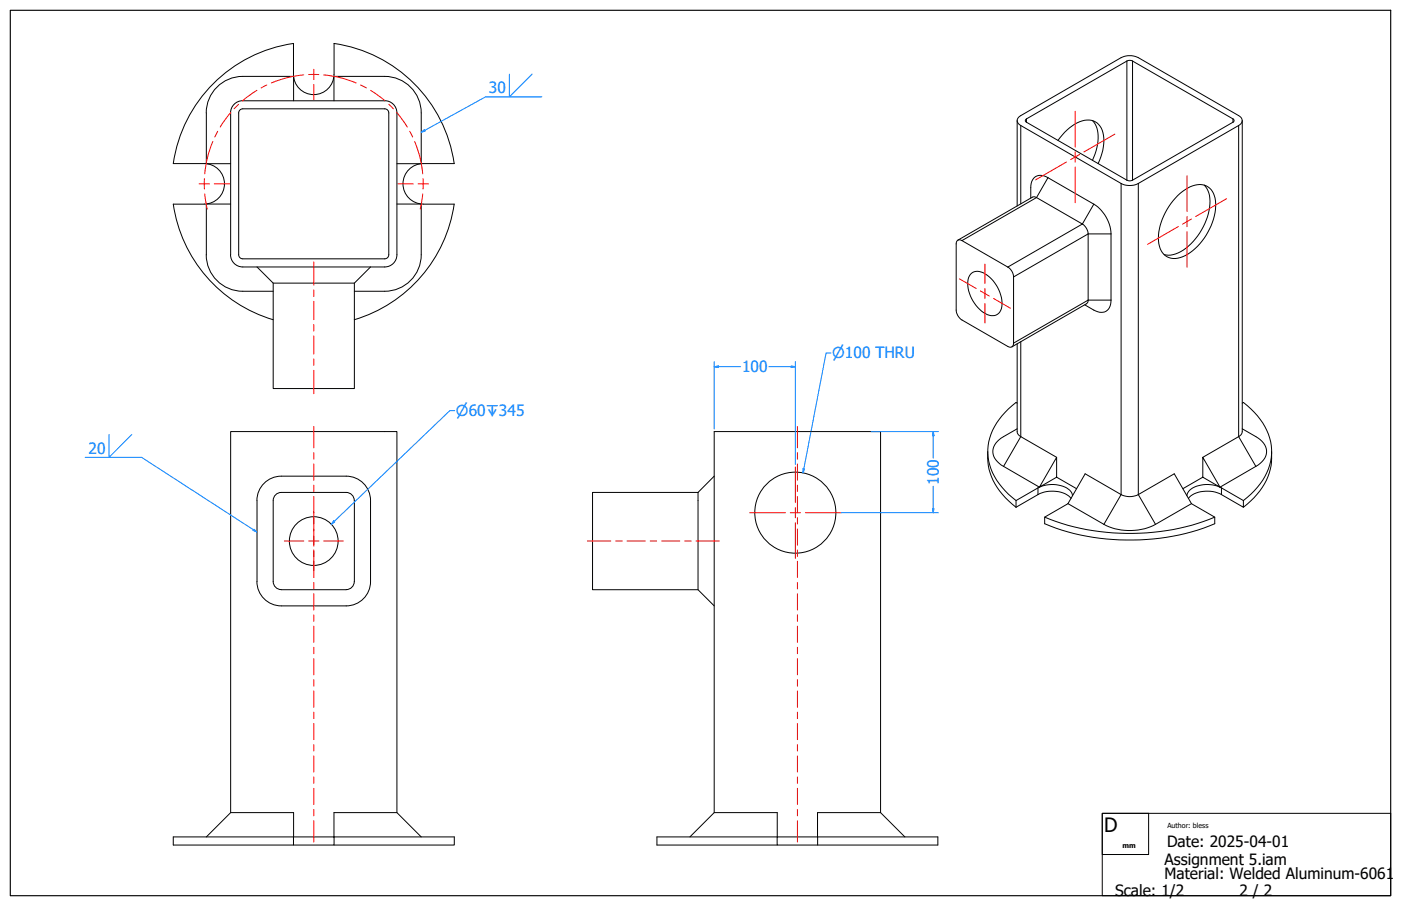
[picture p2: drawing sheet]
<svg xmlns="http://www.w3.org/2000/svg" width="864mm" height="559mm" viewBox="0 0 864 559" stroke-linecap="round" stroke-linejoin="round" font-family="sans-serif">
<!-- layer: Visible (ANSI) -->
<g fill="none" stroke="#000" stroke-width=".62">
<path d="M181 27a87 87 0 0 0-74 74M181 27v19M206 27a87 87 0 0 1 74 74M206 27v19M181 46a12 12 0 0 0 12 12 12 12 0 0 0 13-12M145 64l4-2h88a8 8 0 0 1 8 8v87a8 8 0 0 1-8 8h-87a8 8 0 0 1-8-8v-87l1-4zM148 68l2-1h87l2 1 1 2v87l-1 2-2 1h-87l-2-1-1-2v-87zM181 62v-15h-31a23 23 0 0 0-23 23v31h15M206 62v-15h31a23 23 0 0 1 23 23v31h-15M627 74v53M628 72l63-36a12 12 0 0 1 11 0l62 35a3 3 0 0 1 2 3 3 3 0 0 1-2 3l-62 36a12 12 0 0 1-11 0l-62-36a3 3 0 0 1-1-5zM632 74l63-36 1-1 2 1 62 35 1 1-1 1-62 36-2 1-1-1-62-36h-1z"/>
<path d="M673 74a21 21 0 0 1 1 23l-1 2M766 74v192l-1 2-1 1-23 13M652 87a26 26 0 0 1 20-13 11 11 0 0 1 8 13v6l-3 8M107 101h19M126 101a12 12 0 0 1 12 12 12 12 0 0 1-12 13M261 101a12 12 0 0 0-13 12 12 12 0 0 0 13 13M261 101h19M742 114a20 20 0 0 1 2 20 35 35 0 0 1-21 23h-5M107 126h19M107 126a87 87 0 0 0 61 71M142 126h-15v31a23 23 0 0 0 23 23h18M245 126h15v31a23 23 0 0 1-23 23h-19"/>
<path d="M261 126h19M280 126a87 87 0 0 1-62 71M635 122v-6a6 6 0 0 1 3-7 6 6 0 0 1 8 1l28 16a23 23 0 0 1 11 18v41a6 6 0 0 1-3 7 6 6 0 0 1-8-1l-5-3M726 121a17 17 0 0 1 18-6 14 14 0 0 1 5 16 37 37 0 0 1-22 28 10 10 0 0 1-13-10 38 38 0 0 1 12-28zM590 148h2h1l28 17a7 7 0 0 1 4 6v41a2.2 2.2 0 0 1-1 2 2.2 2.2 0 0 1-3 0l-28-17a8 8 0 0 1-4-6v-41zM590 148l47-27 2 1 28 16a8 8 0 0 1 4 6l-1 42-46 28M158 165l10 10h50l10-10M168 175v65h50v-65M598 169a7 7 0 0 1 11 1 21 21 0 0 1 8 21 7 7 0 0 1-11 2 22 22 0 0 1-9-22zM627 212v55l2 2 22 13M627 249l-1-1a38 38 0 0 0-17 34 41 41 0 0 0 17 27M766 249v-1a38 38 0 0 1 18 34 41 41 0 0 1-18 27"/>
<path d="M609 279a39 39 0 0 0 17 34M627 264l-8 5a9 9 0 0 0-5 15l3 3 24 13M766 264l8 5a9 9 0 0 1 5 15l-3 3-24 13M784 279a38 38 0 0 1-18 34M440 294l-10 10M651 282v12l-10 6zM651 294l13 7M741 282l11 18-11-6zM741 294l-12 7M430 304h-65v60h65M430 304v60l10 10M644 319a142 142 0 0 0 105 0"/>
<path d="M658 311l-14 8v4a142 142 0 0 0 105 0v-4l-15-8M658 311l11-19 22 13a12 12 0 0 0 11 0l22-13 10 19M658 311l22 12a35 35 0 0 0 32 0l22-12M660 307a18 18 0 0 0-20-2l-14 8M661 306a10 10 0 0 0-10-7 19 19 0 0 0-11 2l-14 8v4M732 306a11 11 0 0 1 11-7h5l4 1 14 9M733 307a18 18 0 0 1 20-2l13 8v-4M158 359a15 15 0 0 0 15 15h40a15 15 0 0 0 15-15M158 359v-50a15 15 0 0 1 15-15h40a15 15 0 0 1 15 15v50M168 359v-50a5 5 0 0 1 5-5h40a5 5 0 0 1 5 5v50M168 359a5 5 0 0 0 5 5M218 359a5 5 0 0 1-5 5"/>
<path d="M173 364h40M127 516l15-15h39v15h-74v5h74M142 501v-235h103v235M181 516h25v5h-25zM206 516v-15h39l15 15M206 516h74v5h-74M425 516l15-15h39v15M440 501v-235h103v235M479 516h99v5h-99zM479 516h-74v5h74M558 516l-15-15h-39v20"/>
<circle cx="490" cy="316" r="25"/>
<circle cx="193" cy="334" r="15"/>
</g>
<!-- layer: Visible Narrow (ANSI) -->
<g fill="none" stroke="#000" stroke-width=".62">
<path d="M695 38v73M698 38v73M629 77v49M633 73v2M760 73v2M764 77v192l10 19M646 110l-7 12-46 26M691 113v192l-11 18M702 113v192l10 18M674 126l-7 12-46 27M685 144h-14l-46 27M685 185h-14l-46 27"/>
<path d="M629 211v58l-10 19M640 301v4M753 301v4"/>
</g>
<!-- layer: Border (ANSI) -->
<path d="M6 6h851v546h-851z" fill="none" stroke="#000" stroke-width=".7"/>
<!-- layer: Title (ANSI) -->
<path d="M679 502h29v25h-29zM679 502h178v50h-178z" fill="none" stroke="#000" stroke-width=".62"/>
<!-- layer: Center Mark (ANSI) -->
<g fill="none" stroke="#f00" stroke-width=".62">
<path d="M193 43v6M193 52v10M123 113h6M132 113h10M245 113h10M258 113h6M490 288v22M193 316v12M462 316h22M487 316h6M490 313v6M496 316h22"/>
<path d="M175 334h12M190 334h7M193 331v6M193 340v12M200 334h12M490 322v22"/>
</g>
<!-- layer: Centerline (ANSI) -->
<g fill="none" stroke="#f00" stroke-width=".62">
<path d="M158 56l-9 6M165 52l-4 2M187 46l-10 2-10 3M190 46h7M200 46l10 2 10 3M222 52l4 2M228 56l9 6M142 69l-6 9M147 64l-3 3M240 64l2 3M244 69l7 9M131 87l-3 10-2 10"/>
<path d="M134 81l-2 3M253 81l1 4M256 87l3 10 2 10M126 110v7M126 120l2 9M261 120l-2 9M261 110v7M193 161v15M193 179v4M193 186v11M193 200v4M193 207v11"/>
<path d="M193 221v4M193 228v15M193 263v13M193 279v4M492 263v13M492 279v4M193 286v10M193 299v4M492 286v10M492 299v4M193 306v10M193 319v4"/>
<path d="M492 306v10M492 319v4M193 326v10M193 339v4M362 334h15M380 334h4M387 334h11M401 334h4M408 334h11M422 334h4M429 334h14M492 326v10"/>
<path d="M492 339v4M193 346v10M193 359v4M492 346v10M492 359v4M193 366v10M193 379v4M492 366v10M492 379v4M193 386v10M193 399v4M492 386v10"/>
<path d="M492 399v4M193 406v10M193 419v4M492 406v10M492 419v4M193 426v10M193 439v4M492 426v10M492 439v4M193 446v10M193 459v4M492 446v10"/>
<path d="M492 459v4M193 466v10M193 479v4M492 466v10M492 479v4M193 486v10M193 499v4M492 486v10M492 499v4M193 506v13M492 506v13"/>
</g>
<!-- layer: Symbol (ANSI) -->
<path d="M262 80l-2 2" fill="none" stroke="#0080ff" stroke-width=".62"/>
<path d="M260 82l2-2v1z" fill="#0080ff"/>
<path d="M314 46v14l14-14M334 60h-35l-37 20M260 82l2-2v1zM156 327l2 1" fill="none" stroke="#0080ff" stroke-width=".62"/>
<path d="M157 326l1 2-2-1z" fill="#0080ff"/>
<path d="M67 268v14l14-14M53 282h34l69 45M157 326l1 2-2-1z" fill="none" stroke="#0080ff" stroke-width=".62"/>
<!-- layer: Dimension (ANSI) -->
<path d="M206 322l-2 1" fill="none" stroke="#0080ff" stroke-width=".62"/>
<path d="M206 321v1l-2 1z" fill="#0080ff"/>
<path d="M440 226h3M280 253h-3l-71 69M206 321v1l-2 1z" fill="none" stroke="#0080ff" stroke-width=".62"/>
<path d="M440 226h3v1z" fill="#0080ff"/>
<path d="M440 226h3v1zM488 226h2" fill="none" stroke="#0080ff" stroke-width=".62"/>
<path d="M488 226h2l-2 1z" fill="#0080ff"/>
<path d="M440 223v42M443 226h14M474 226h14M488 226h2l-2 1zM490 223v63M495 289v3" fill="none" stroke="#0080ff" stroke-width=".62"/>
<path d="M495 289h1l-1 3z" fill="#0080ff"/>
<path d="M512 218h-3l-14 71M575 266v3M495 289h1l-1 3z" fill="none" stroke="#0080ff" stroke-width=".62"/>
<path d="M575 266l1 3h-1z" fill="#0080ff"/>
<path d="M575 266l1 3h-1zM575 314v2" fill="none" stroke="#0080ff" stroke-width=".62"/>
<path d="M575 314h1l-1 2z" fill="#0080ff"/>
<path d="M537 266h41M575 269v14M575 300v14M518 316h60M575 314h1l-1 2z" fill="none" stroke="#0080ff" stroke-width=".62"/>
<!-- layer: Center Mark (ANSI) -->
<g fill="none" stroke="#f00" stroke-width=".62">
<path d="M663 69v22M657 100l-19 11M663 94v6M666 95l-6 3M687 83l-19 11M663 103v22M732 108v22M726 140l-19 11M732 133v7M734 135l-5 3M756 123l-19 11M732 143v22"/>
<path d="M591 172l11 6M604 179l6 4M607 163v12M607 178v6M607 187v12M612 184l11 6"/>
</g>
<text font-size="12.2" x="681" y="513">D</text>
<g font-size="9.6" fill="#0080ff">
<text x="301" y="58">30</text>
<text x="457" y="230">100</text>
<text x="55" y="280">20</text>
<text x="579" y="299" transform="rotate(-90 579 299)">100</text>
</g>
<g font-size="9.6">
<text x="719" y="523">Date: 2025-04-01</text>
<text x="718" y="533">Assignment 5.iam</text>
<text x="718" y="542">Material: Welded Aluminum-6061</text>
<text x="687" y="553">Scale: 1/2</text>
<text x="764" y="552">2 / 2</text>
</g>
<g font-size="9.1" fill="#0080ff">
<text x="513" y="221">⌀100 THRU</text>
<text x="281" y="257">⌀60↧345</text>
</g>
<g font-size="4.3">
<text x="720" y="511">Author: bless</text>
<text x="692" y="523">mm</text>
</g>
</svg>
